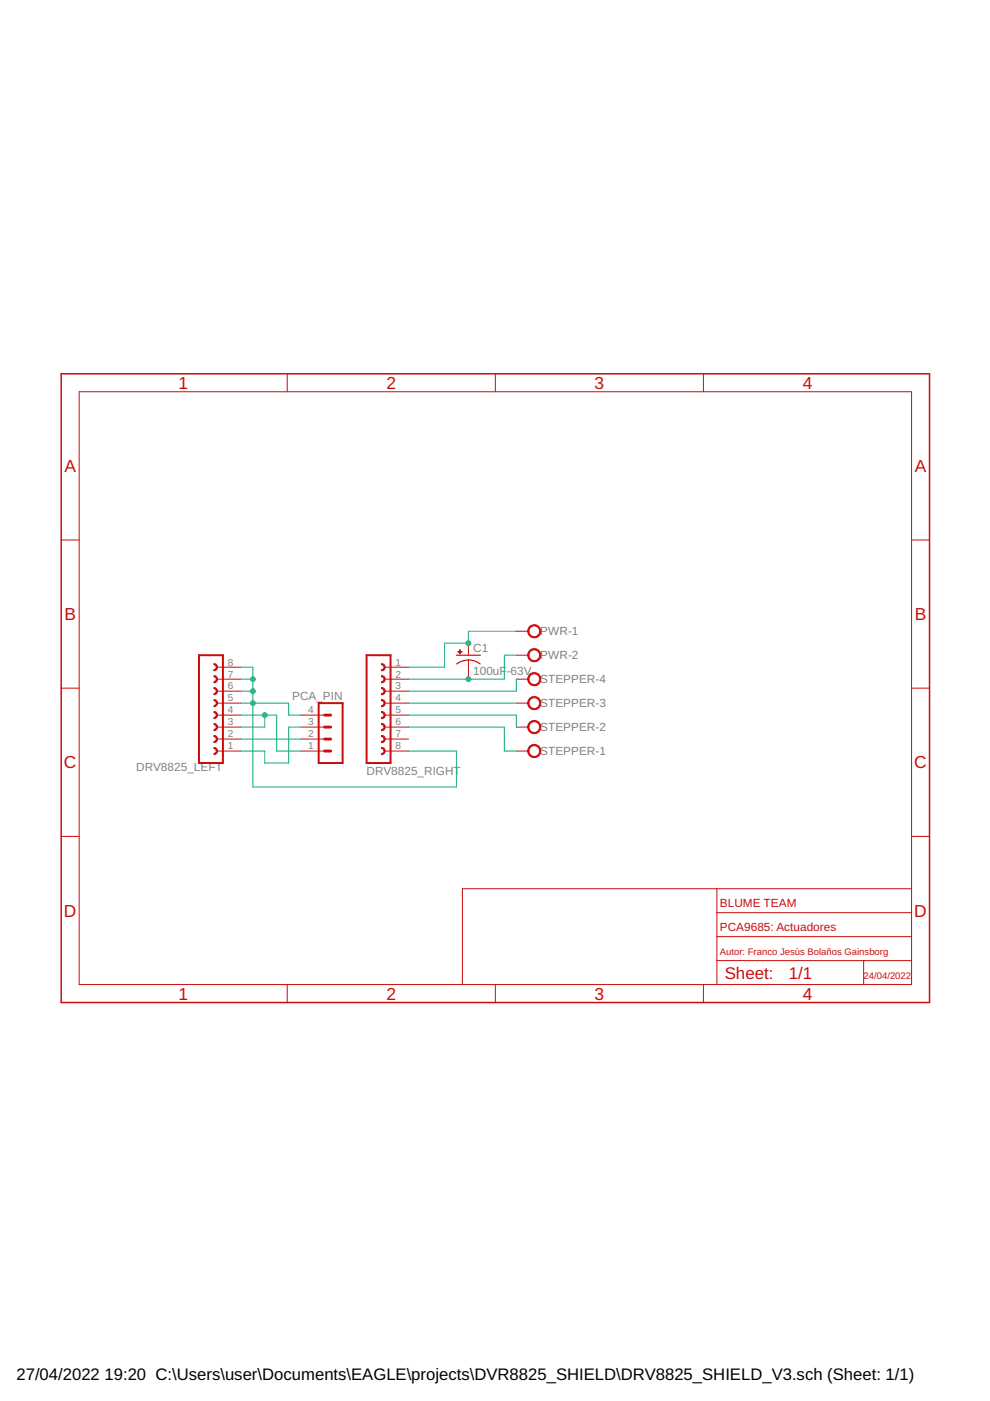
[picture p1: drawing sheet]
<svg xmlns="http://www.w3.org/2000/svg" width="210mm" height="297mm" viewBox="0 0 210 297" stroke-linecap="round" stroke-linejoin="round" font-family="sans-serif">
<path d="M42.2 138.9h5.1v22.9h-5.1zM77.7 138.9h5.1v22.9h-5.1zM67.6 149.1h5v12.7h-5z" fill="none" stroke="#c90d0c" stroke-width=".42"/>
<g fill="#c90d0c" stroke="#c90d0c" stroke-width=".21">
<path d="M80.9 145.8a.76 .76 0 0 1 .8 .7 .76 .76 0 0 1-.8 .8v-.3a.51 .51 0 0 0 .5-.5 .51 .51 0 0 0-.5-.5z" fill-rule="evenodd"/>
<path d="M80.9 143.2a.76 .76 0 0 1 .8 .8 .76 .76 0 0 1-.8 .8v-.3a.51 .51 0 0 0 .5-.5 .51 .51 0 0 0-.5-.5z" fill-rule="evenodd"/>
<path d="M80.9 140.7a.76 .76 0 0 1 .8 .8 .76 .76 0 0 1-.8 .7v-.2a.51 .51 0 0 0 .5-.5 .51 .51 0 0 0-.5-.6z" fill-rule="evenodd"/>
<path d="M80.9 150.9a.76 .76 0 0 1 .8 .7 .76 .76 0 0 1-.8 .8v-.3a.51 .51 0 0 0 .5-.5 .51 .51 0 0 0-.5-.5z" fill-rule="evenodd"/>
<path d="M80.9 148.3a.76 .76 0 0 1 .8 .8 .76 .76 0 0 1-.8 .7v-.2a.51 .51 0 0 0 .5-.5 .51 .51 0 0 0-.5-.5z" fill-rule="evenodd"/>
<path d="M80.9 158.5a.76 .76 0 0 1 .8 .7 .76 .76 0 0 1-.8 .8v-.3a.51 .51 0 0 0 .5-.5 .51 .51 0 0 0-.5-.5z" fill-rule="evenodd"/>
<path d="M80.9 155.9a.76 .76 0 0 1 .8 .8 .76 .76 0 0 1-.8 .8v-.3a.51 .51 0 0 0 .5-.5 .51 .51 0 0 0-.5-.5z" fill-rule="evenodd"/>
<path d="M80.9 153.4a.76 .76 0 0 1 .8 .8 .76 .76 0 0 1-.8 .7v-.2a.51 .51 0 0 0 .5-.5 .51 .51 0 0 0-.5-.6z" fill-rule="evenodd"/>
<path d="M45.4 153.4a.76 .76 0 0 1 .7 .8 .76 .76 0 0 1-.7 .7v-.2a.51 .51 0 0 0 .5-.5 .51 .51 0 0 0-.5-.6z" fill-rule="evenodd"/>
<path d="M45.4 155.9a.76 .76 0 0 1 .7 .8 .76 .76 0 0 1-.7 .8v-.3a.51 .51 0 0 0 .5-.5 .51 .51 0 0 0-.5-.5z" fill-rule="evenodd"/>
<path d="M45.4 158.5a.76 .76 0 0 1 .7 .7 .76 .76 0 0 1-.7 .8v-.3a.51 .51 0 0 0 .5-.5 .51 .51 0 0 0-.5-.5z" fill-rule="evenodd"/>
<path d="M45.4 148.3a.76 .76 0 0 1 .7 .8 .76 .76 0 0 1-.7 .7v-.2a.51 .51 0 0 0 .5-.5 .51 .51 0 0 0-.5-.5z" fill-rule="evenodd"/>
<path d="M45.4 150.9a.76 .76 0 0 1 .7 .7 .76 .76 0 0 1-.7 .8v-.3a.51 .51 0 0 0 .5-.5 .51 .51 0 0 0-.5-.5z" fill-rule="evenodd"/>
<path d="M45.4 140.7a.76 .76 0 0 1 .7 .8 .76 .76 0 0 1-.7 .7v-.2a.51 .51 0 0 0 .5-.5 .51 .51 0 0 0-.5-.6z" fill-rule="evenodd"/>
<path d="M45.4 143.2a.76 .76 0 0 1 .7 .8 .76 .76 0 0 1-.7 .8v-.3a.51 .51 0 0 0 .5-.5 .51 .51 0 0 0-.5-.5z" fill-rule="evenodd"/>
<path d="M45.4 145.8a.76 .76 0 0 1 .7 .7 .76 .76 0 0 1-.7 .8v-.3a.51 .51 0 0 0 .5-.5 .51 .51 0 0 0-.5-.5z" fill-rule="evenodd"/>
<path d="M112.3 132.9a1.4 1.4 0 0 1 2.2 .2 1.4 1.4 0 0 1-.8 2.1 1.4 1.4 0 0 1-1.8-1.4h.2a1.14 1.14 0 0 1 1.6-1 1.14 1.14 0 0 1 .3 1.9 1.14 1.14 0 0 1-1.8-.6l-.1-.3h-.2z" fill-rule="evenodd"/>
<path d="M112.3 138a1.39 1.39 0 0 1 2.2 .2 1.39 1.39 0 0 1-.9 2.1 1.39 1.39 0 0 1-1.7-1.4h.2a1.14 1.14 0 0 1 1.6-1 1.14 1.14 0 0 1 .3 1.9 1.14 1.14 0 0 1-1.8-.6l-.1-.3h-.2z" fill-rule="evenodd"/>
<path d="M112.3 158.3a1.39 1.39 0 0 1 2.2 .2 1.39 1.39 0 0 1-.9 2.1 1.39 1.39 0 0 1-1.7-1.4h.2a1.14 1.14 0 0 1 1.6-1 1.14 1.14 0 0 1 .3 1.9 1.14 1.14 0 0 1-1.8-.6l-.1-.3h-.2z" fill-rule="evenodd"/>
<path d="M112.3 153.2a1.39 1.39 0 0 1 2.2 .2 1.39 1.39 0 0 1-.9 2.1 1.39 1.39 0 0 1-1.7-1.3h.2a1.14 1.14 0 0 1 1.6-1.1 1.14 1.14 0 0 1 .3 1.9 1.14 1.14 0 0 1-1.8-.6l-.1-.2h-.2z" fill-rule="evenodd"/>
<path d="M112.3 148.1a1.39 1.39 0 0 1 2.2 .3 1.39 1.39 0 0 1-.9 2 1.39 1.39 0 0 1-1.7-1.3h.2a1.14 1.14 0 0 1 1.6-1.1 1.14 1.14 0 0 1 .3 1.9 1.14 1.14 0 0 1-1.8-.5l-.1-.3h-.2z" fill-rule="evenodd"/>
<path d="M112.3 143a1.39 1.39 0 0 1 2.2 .3 1.39 1.39 0 0 1-.9 2 1.39 1.39 0 0 1-1.7-1.3h.2a1.14 1.14 0 0 1 1.6-1 1.14 1.14 0 0 1 .3 1.8 1.14 1.14 0 0 1-1.8-.5l-.1-.3h-.2z" fill-rule="evenodd"/>
</g>
<g fill="none" stroke="#c90d0c" stroke-width=".21">
<path d="M60.9 79.2v3.9M105 79.2v3.9M149.1 79.2v3.9M16.8 83.1h176.5v125.6h-176.5zM13 114.5h3.8M193.3 114.5h3.8M99.3 136.4v2.5M99.3 139.9v4.1M109.5 133.8h2.5M109.5 138.9h2.5M13 145.9h3.8M46 141.5h5.1"/>
<path d="M46 144h5.1M46 146.5h5.1M46 149.1h5.1M46 151.6h5.1M46 154.2h5.1M46 156.7h5.1M46 159.2h5.1M63.8 151.6h5M63.8 154.2h5M63.8 156.7h5M63.8 159.2h5M81.5 141.5h5.1"/>
<path d="M81.5 144h5.1M81.5 146.5h5.1M81.5 149.1h5.1M81.5 151.6h5.1M81.5 154.2h5.1M81.5 156.7h5.1M81.5 159.2h5.1M109.5 144h2.5M109.5 149.1h2.5M109.5 154.2h2.5M109.5 159.2h2.5M193.3 145.9h3.8"/>
<path d="M13 177.3h3.8M193.3 177.3h3.8M152 188.4v20.3M152 198.6h41.3M152 193.5h41.3M193.3 188.4h-95.3v20.3M60.9 208.7v3.9M105 208.7v3.9M149.1 208.7v3.9M152 203.7h41.3M183.1 203.7v5"/>
</g>
<path d="M96.8 138.9h5.1M96.8 140.8a4 4 0 0 1 5 0" fill="none" stroke="#c90d0c" stroke-width=".25"/>
<g fill="#c90d0c" stroke="#c90d0c" stroke-width=".21">
<path d="M97.1 138.1h.9v.2h-.9z"/>
<path d="M97.5 137.8h.1v.8h-.1z"/>
</g>
<path d="M13 79.2h184.1v133.4h-184.1z" fill="none" stroke="#c90d0c" stroke-width=".32"/>
<path d="M68.8 154.2h1.3M68.8 156.7h1.3M68.8 159.2h1.3M68.8 151.6h1.3" fill="none" stroke="#c90d0c" stroke-width=".61"/>
<g fill="none" stroke="#0dab76" stroke-width=".21">
<path d="M109.5 133.8h-10.2v2.6h-5.1v5.1h-7.6M109.5 138.9h-2.6v5.1h-20.3M51.1 141.5h2.5v25.4h43.2v-7.7h-10.2M51.1 144h2.5M51.1 151.6h7.6v7.6h5.1M51.1 149.1h10.1v2.5h2.6M51.1 146.5h2.5M51.1 156.7h12.7M56.1 151.6v2.6h-5M63.8 154.2h-2.6v7.6h-5.1v-2.6h-5M86.6 154.2h20.3v5h2.6M86.6 151.6h22.9v2.6"/>
<path d="M86.6 149.1h22.9M109.5 144v2.5h-22.9"/>
</g>
<g fill="#0dab76" stroke="#0dab76" stroke-width=".21">
<circle cx="99.3" cy="136.4" r=".51"/>
<circle cx="99.3" cy="144" r=".51"/>
<circle cx="56.1" cy="151.6" r=".51"/>
<circle cx="53.6" cy="144" r=".51"/>
<circle cx="53.6" cy="146.5" r=".51"/>
<circle cx="53.6" cy="149.1" r=".51"/>
</g>
<g font-size="3.7" fill="#c90d0c">
<text x="37.8" y="82.4">1</text>
<text x="82" y="82.4">2</text>
<text x="126.1" y="82.4">3</text>
<text x="170.2" y="82.4">4</text>
<text x="13.7" y="100.1">A</text>
<text x="193.9" y="100.1">A</text>
<text x="13.7" y="131.5">B</text>
<text x="193.9" y="131.5">B</text>
<text x="13.5" y="162.9">C</text>
<text x="193.8" y="162.9">C</text>
<text x="13.5" y="194.3">D</text>
<text x="193.8" y="194.3">D</text>
<text x="37.8" y="211.9">1</text>
<text x="82" y="211.9">2</text>
<text x="126.1" y="211.9">3</text>
<text x="170.2" y="211.9">4</text>
</g>
<g font-size="3.6" fill="#c90d0c">
<text x="153.7" y="207.6">Sheet:</text>
<text x="167.2" y="207.5">1/1</text>
</g>
<g font-size="3.5">
<text x="3.5" y="292.5">27/04/2022</text>
<text x="22.2" y="292.5">19:20 C:\Users\user\Documents\EAGLE\projects\DVR8825_SHIELD\DRV8825_SHIELD_V3.sch (Sheet: 1/1)</text>
</g>
<g font-size="2.5" fill="#808080">
<text x="114.5" y="134.7">PWR-1</text>
<text x="100.3" y="143.1">100uF</text>
<text x="100.3" y="138.3">C1</text>
<text x="107.4" y="143.1">-63V</text>
<text x="114.5" y="139.8">PWR-2</text>
<text x="61.9" y="148.3">PCA_PIN</text>
<text x="114.5" y="150">STEPPER-3</text>
<text x="114.5" y="144.9">STEPPER-4</text>
<text x="114.5" y="155">STEPPER-2</text>
<text x="114.5" y="160.1">STEPPER-1</text>
<text x="28.9" y="163.6">DRV8825_LEFT</text>
<text x="77.7" y="164.3">DRV8825_RIGHT</text>
</g>
<g font-size="2.5" fill="#c90d0c">
<text x="152.6" y="192.2">BLUME TEAM</text>
<text x="152.6" y="197.3">PCA9685: Actuadores</text>
</g>
<g font-size="2.1" fill="#808080">
<text x="48.3" y="143.6">7</text>
<text x="48.3" y="141.1">8</text>
<text x="83.9" y="141.1">1</text>
<text x="83.9" y="143.6">2</text>
<text x="48.3" y="148.7">5</text>
<text x="48.3" y="146.2">6</text>
<text x="83.9" y="146.2">3</text>
<text x="83.9" y="148.7">4</text>
<text x="48.3" y="153.8">3</text>
<text x="48.3" y="151.3">4</text>
<text x="65.3" y="153.8">3</text>
<text x="65.3" y="151.3">4</text>
<text x="83.9" y="151.3">5</text>
<text x="83.9" y="153.8">6</text>
<text x="48.3" y="158.9">1</text>
<text x="48.3" y="156.3">2</text>
<text x="65.3" y="158.9">1</text>
<text x="65.3" y="156.3">2</text>
<text x="83.9" y="156.3">7</text>
<text x="83.9" y="158.9">8</text>
</g>
<g font-size="2" fill="#c90d0c">
<text x="152.6" y="202.4">Autor: Franco Jesùs Bolaños Gainsborg</text>
<text x="183.1" y="207.5">24/04/2022</text>
</g>
</svg>
